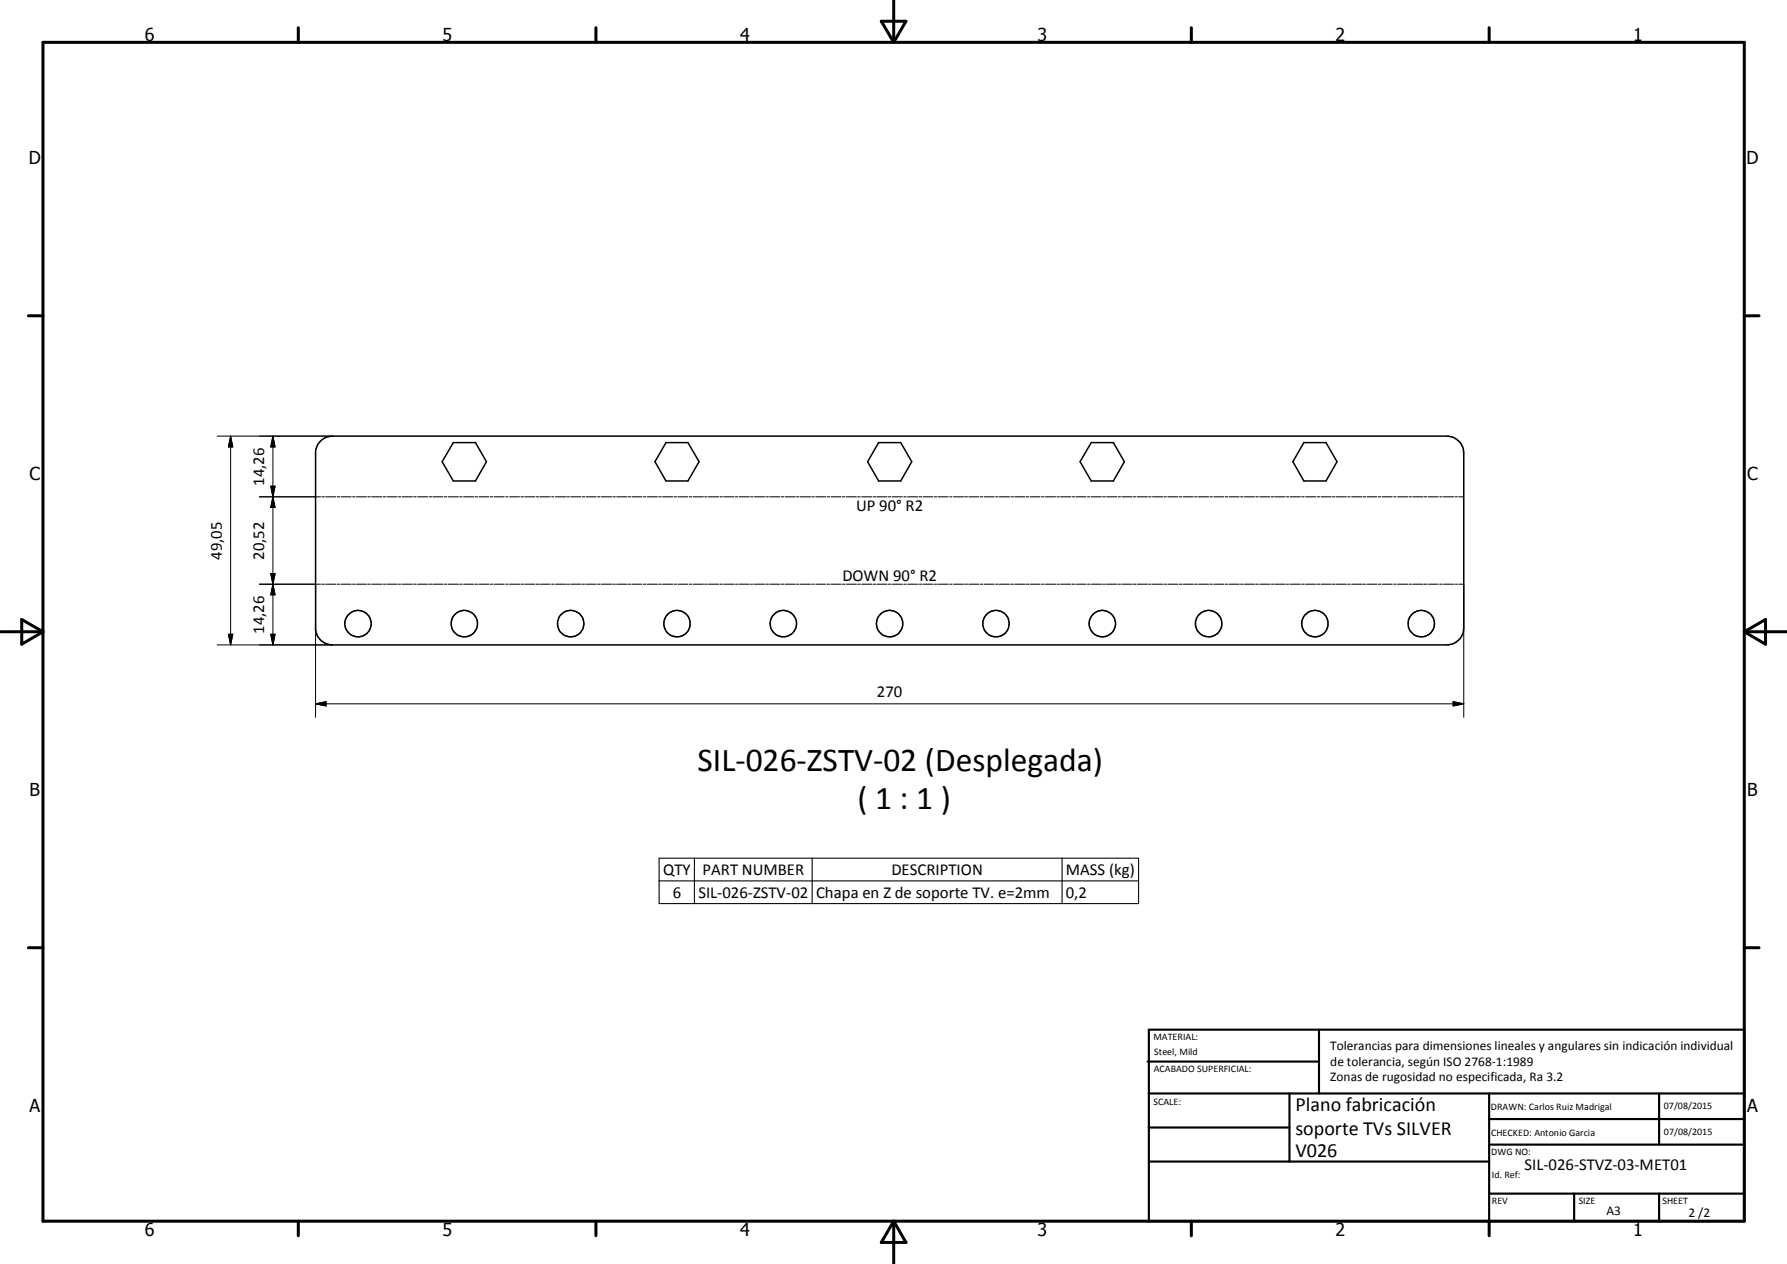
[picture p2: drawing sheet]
<svg xmlns="http://www.w3.org/2000/svg" width="420mm" height="297mm" viewBox="0 0 420 297" stroke-linecap="round" stroke-linejoin="round" font-family="sans-serif">
<g fill="none" stroke="#000" stroke-width=".35">
<path d="M75.2 103.8l1.5-1.1 1.5-.2h262a4 4 0 0 1 4 4v41.1a4 4 0 0 1-4 4h-262a4 4 0 0 1-4-3.6v-42l.4-1.4zM106.6 104h5.2l2.6 4.5-2.6 4.5h-5.2l-2.6-4.5zM156.6 104h5.1l2.7 4.5-2.7 4.5h-5.1l-2.6-4.5zM206.6 104h5.2l2.6 4.5-2.6 4.5h-5.2l-2.6-4.5zM256.6 104h5.2l2.6 4.5-2.6 4.5h-5.2l-2.7-4.5zM306.6 104h5.2l2.6 4.5-2.6 4.5h-5.2l-2.6-4.5z"/>
<circle cx="84.2" cy="146.6" r="3.1"/>
<circle cx="109.2" cy="146.6" r="3.1"/>
<circle cx="134.2" cy="146.5" r="3.1"/>
<circle cx="159.2" cy="146.5" r="3.1"/>
<circle cx="184.2" cy="146.6" r="3.1"/>
<circle cx="209.2" cy="146.5" r="3.1"/>
<circle cx="234.2" cy="146.5" r="3.1"/>
<circle cx="259.2" cy="146.6" r="3.1"/>
<circle cx="284.2" cy="146.6" r="3.1"/>
<circle cx="309.2" cy="146.5" r="3.1"/>
<circle cx="334.2" cy="146.6" r="3.1"/>
</g>
<g fill="none" stroke="#000" stroke-width=".24">
<path d="M51 102.5h27.2M54.2 102.5l.5 2.5h-1zM54.2 102.5v49.1M61 116.8h14.4M63.7 114.3h1l-.5 2.5zM63.7 114.3l1 5h-1l1-5zM64.2 116.8l.5 2.5h-1zM64.2 102.5l.5 2.5h-1zM64.2 102.5v49.1M75.7 116.8h.6M76.6 116.8h2.4M79.3 116.8h.6"/>
<path d="M80.2 116.8h2.4M82.9 116.8h.6M83.8 116.8h2.4M86.5 116.8h.6M87.4 116.8h2.4M90.1 116.8h.6M91 116.8h2.4M93.7 116.8h.6M94.6 116.8h2.4M97.3 116.8h.6M98.2 116.8h2.4M100.9 116.8h.6"/>
<path d="M101.8 116.8h2.4M104.5 116.8h.6M105.4 116.8h2.4M108.1 116.8h.6M109 116.8h2.4M111.7 116.8h.6M112.6 116.8h2.4M115.3 116.8h.6M116.2 116.8h2.4M118.9 116.8h.6M119.8 116.8h2.4M122.5 116.8h.6"/>
<path d="M123.4 116.8h2.4M126.1 116.8h.6M126.9 116.8h2.5M129.7 116.8h.5M130.6 116.8h2.4M133.3 116.8h.6M134.2 116.8h2.4M136.9 116.8h.6M137.8 116.8h2.4M140.5 116.8h.6M141.4 116.8h2.4M144.1 116.8h.6"/>
<path d="M145 116.8h2.4M147.6 116.8h.7M148.6 116.8h2.3M151.3 116.8h.6M152.2 116.8h2.4M154.9 116.8h.6M155.8 116.8h2.4M158.5 116.8h.6M159.4 116.8h2.3M162.1 116.8h.6M163 116.8h2.4M165.7 116.8h.6"/>
<path d="M166.6 116.8h2.4M169.3 116.8h.6M170.2 116.8h2.4M172.9 116.8h.6M173.8 116.8h2.4M176.5 116.8h.6M177.4 116.8h2.4M180.1 116.8h.6M181 116.8h2.4M183.7 116.8h.6M184.6 116.8h2.4M187.3 116.8h.6"/>
<path d="M188.2 116.8h2.4M190.9 116.8h.6M191.8 116.8h2.4M194.5 116.8h.6M195.4 116.8h2.4M198.1 116.8h.6M199 116.8h2.4M201.7 116.8h.6M202.6 116.8h2.4M205.3 116.8h.6M206.2 116.8h2.4M208.9 116.8h.6"/>
<path d="M209.8 116.8h2.4M212.5 116.8h.6M213.4 116.8h2.4M216.1 116.8h.6M217 116.8h2.4M219.7 116.8h.6M220.5 116.8h2.5M223.3 116.8h.5M224.2 116.8h2.4M226.9 116.8h.6M227.8 116.8h2.4M230.5 116.8h.6"/>
<path d="M231.4 116.8h2.4M234.1 116.8h.6M235 116.8h2.4M237.7 116.8h.6M238.6 116.8h2.4M241.2 116.8h.7M242.2 116.8h2.3M244.9 116.8h.6M245.8 116.8h2.4M248.5 116.8h.6M249.4 116.8h2.4M252.1 116.8h.6"/>
<path d="M253 116.8h2.3M255.7 116.8h.6M256.6 116.8h2.4M259.3 116.8h.6M260.2 116.8h2.4M262.9 116.8h.6M263.8 116.8h2.4M266.5 116.8h.6M267.4 116.8h2.4M270.1 116.8h.6M271 116.8h2.4M273.7 116.8h.6"/>
<path d="M274.6 116.8h2.4M277.3 116.8h.6M278.2 116.8h2.4M280.9 116.8h.6M281.8 116.8h2.4M284.5 116.8h.6M285.4 116.8h2.4M288.1 116.8h.6M289 116.8h2.4M291.7 116.8h.6M292.6 116.8h2.4M295.3 116.8h.6"/>
<path d="M296.2 116.8h2.4M298.9 116.8h.6M299.8 116.8h2.4M302.5 116.8h.6M303.3 116.8h2.5M306.1 116.8h.6M307 116.8h2.4M309.7 116.8h.6M310.6 116.8h2.4M313.3 116.8h.6M314.1 116.8h2.5M316.9 116.8h.5"/>
<path d="M317.8 116.8h2.4M320.5 116.8h.6M321.4 116.8h2.4M324.1 116.8h.6M325 116.8h2.4M327.7 116.8h.5M328.6 116.8h2.4M331.3 116.8h.6M332.2 116.8h2.4M334.8 116.8h.7M335.8 116.8h2.3M338.5 116.8h.6"/>
<path d="M339.4 116.8h2.4M342.1 116.8h.6M343 116.8h1.2M61 137.3h14.4M63.7 134.8h1l-.5 2.5zM63.7 134.8l1 5h-1l1-5zM64.2 137.3l.5 2.5h-1zM74.2 137.3v31.3M75.7 137.3h.6M76.6 137.3h2.4M79.3 137.3h.6M80.2 137.3h2.4"/>
<path d="M82.9 137.3h.6M83.8 137.3h2.4M86.5 137.3h.6M87.4 137.3h2.4M90.1 137.3h.6M91 137.3h2.4M93.7 137.3h.6M94.6 137.3h2.4M97.3 137.3h.6M98.2 137.3h2.4M100.9 137.3h.6M101.8 137.3h2.4"/>
<path d="M104.5 137.3h.6M105.4 137.3h2.4M108.1 137.3h.6M109 137.3h2.4M111.7 137.3h.6M112.6 137.3h2.4M115.3 137.3h.6M116.2 137.3h2.4M118.9 137.3h.6M119.8 137.3h2.4M122.5 137.3h.6M123.4 137.3h2.4"/>
<path d="M126.1 137.3h.6M126.9 137.3h2.5M129.7 137.3h.5M130.6 137.3h2.4M133.3 137.3h.6M134.2 137.3h2.4M136.9 137.3h.6M137.8 137.3h2.4M140.5 137.3h.6M141.4 137.3h2.4M144.1 137.3h.6M145 137.3h2.4"/>
<path d="M147.6 137.3h.7M148.6 137.3h2.3M151.3 137.3h.6M152.2 137.3h2.4M154.9 137.3h.6M155.8 137.3h2.4M158.5 137.3h.6M159.4 137.3h2.3M162.1 137.3h.6M163 137.3h2.4M165.7 137.3h.6M166.6 137.3h2.4"/>
<path d="M169.3 137.3h.6M170.2 137.3h2.4M172.9 137.3h.6M173.8 137.3h2.4M176.5 137.3h.6M177.4 137.3h2.4M180.1 137.3h.6M181 137.3h2.4M183.7 137.3h.6M184.6 137.3h2.4M187.3 137.3h.6M188.2 137.3h2.4"/>
<path d="M190.9 137.3h.6M191.8 137.3h2.4M194.5 137.3h.6M195.4 137.3h2.4M198.1 137.3h.6M199 137.3h2.4M201.7 137.3h.6M202.6 137.3h2.4M205.3 137.3h.6M206.2 137.3h2.4M208.9 137.3h.6M209.8 137.3h2.4"/>
<path d="M212.5 137.3h.6M213.4 137.3h2.4M216.1 137.3h.6M217 137.3h2.4M219.7 137.3h.6M220.5 137.3h2.5M223.3 137.3h.5M224.2 137.3h2.4M226.9 137.3h.6M227.8 137.3h2.4M230.5 137.3h.6M231.4 137.3h2.4"/>
<path d="M234.1 137.3h.6M235 137.3h2.4M237.7 137.3h.6M238.6 137.3h2.4M241.2 137.3h.7M242.2 137.3h2.3M244.9 137.3h.6M245.8 137.3h2.4M248.5 137.3h.6M249.4 137.3h2.4M252.1 137.3h.6M253 137.3h2.3"/>
<path d="M255.7 137.3h.6M256.6 137.3h2.4M259.3 137.3h.6M260.2 137.3h2.4M262.9 137.3h.6M263.8 137.3h2.4M266.5 137.3h.6M267.4 137.3h2.4M270.1 137.3h.6M271 137.3h2.4M273.7 137.3h.6M274.6 137.3h2.4"/>
<path d="M277.3 137.3h.6M278.2 137.3h2.4M280.9 137.3h.6M281.8 137.3h2.4M284.5 137.3h.6M285.4 137.3h2.4M288.1 137.3h.6M289 137.3h2.4M291.7 137.3h.6M292.6 137.3h2.4M295.3 137.3h.6M296.2 137.3h2.4"/>
<path d="M298.9 137.3h.6M299.8 137.3h2.4M302.5 137.3h.6M303.3 137.3h2.5M306.1 137.3h.6M307 137.3h2.4M309.7 137.3h.6M310.6 137.3h2.4M313.3 137.3h.6M314.1 137.3h2.5M316.9 137.3h.5M317.8 137.3h2.4"/>
<path d="M320.5 137.3h.6M321.4 137.3h2.4M324.1 137.3h.6M325 137.3h2.4M327.7 137.3h.5M328.6 137.3h2.4M331.3 137.3h.6M332.2 137.3h2.4M334.8 137.3h.7M335.8 137.3h2.3M338.5 137.3h.6M339.4 137.3h2.4"/>
<path d="M342.1 137.3h.6M343 137.3h1.2v31.3M51 151.6h27.2M53.7 149.1h1l-.5 2.5zM63.7 149.1h1l-.5 2.5zM74.2 165.4l2.5-.5v1zM74.2 165.4h270M341.7 164.9l2.5 .5-2.5 .5z"/>
</g>
<g fill="none" stroke="#000" stroke-width=".71">
<path d="M10.1 9.9h400v277.1h-400zM70.1 6.5v3.4M140.1 6.5v3.4M207.2 5h5.8l-2.9 4.9zM210.1 0v9.9M280.1 6.5v3.4M350.1 6.5v3.4M6.7 74.2h3.4M410.1 74.2h3.5M.1 148.5h10M5.1 145.6l5 2.9-5 2.9zM410.1 148.5h10"/>
<path d="M410.1 148.5l5-2.9v5.8zM6.7 222.7h3.4M410.1 222.7h3.5M70.1 287v3.4M140.1 287v3.4M210.1 287v10M210.1 287l2.9 5h-5.8zM280.1 287v3.4M350.1 287v3.4"/>
</g>
<g fill="none" stroke="#000" stroke-width=".51">
<path d="M269.8 249.5h40.3M270.1 242h140v45h-140zM270.1 257h140M303.2 257v16M310.1 242v15M350.1 257v30M390.1 257v12M270.1 265h33.1M270.1 273h80M350.1 269h60M350.1 263h60M350.1 280.5h60"/>
<path d="M370.1 280.5v6.5M390.1 280.5v6.5"/>
</g>
<path d="M155 201.7h112.7v10.6h-112.7zM155 207h112.7M163.3 201.7v10.6M191 201.7v10.6M249.7 201.7v10.6" fill="none" stroke="#000" stroke-width=".25"/>
<path d="M54.2 102.5l.5 2.5h-1zM63.7 114.3h1l-.5 2.5zM64.2 116.8l.5 2.5h-1zM64.2 102.5l.5 2.5h-1zM63.7 134.8h1l-.5 2.5zM64.2 137.3l.5 2.5h-1zM53.7 149.1h1l-.5 2.5zM63.7 149.1h1l-.5 2.5zM74.2 165.4l2.5-.5v1zM341.7 164.9l2.5 .5-2.5 .5z" fill="#000"/>
<g font-size="7.9">
<text x="164" y="181.1">SIL-026-ZSTV-02 (Desplegada)</text>
<text x="201.6" y="190.1">( 1 : 1 )</text>
</g>
<g font-size="4.7">
<text x="304.6" y="261.2">Plano fabricación</text>
<text x="304.6" y="266.6">soporte TVs SILVER</text>
<text x="304.6" y="272">V026</text>
</g>
<g font-size="4.2">
<text x="34" y="9.6">6</text>
<text x="104" y="9.6">5</text>
<text x="174" y="9.6">4</text>
<text x="244" y="9.6">3</text>
<text x="314" y="9.6">2</text>
<text x="384" y="9.6">1</text>
<text x="6.8" y="38.7">D</text>
<text x="410.6" y="38.7">D</text>
<text x="7" y="112.9">C</text>
<text x="410.8" y="112.9">C</text>
<text x="7" y="187.1">B</text>
<text x="410.8" y="187.1">B</text>
<text x="7" y="261.4">A</text>
<text x="410.8" y="261.4">A</text>
<text x="34" y="290.4">6</text>
<text x="104" y="290.4">5</text>
<text x="174" y="290.4">4</text>
<text x="244" y="290.4">3</text>
<text x="314" y="290.4">2</text>
<text x="384" y="290.4">1</text>
</g>
<g font-size="3.9">
<text x="62.1" y="114.1" transform="rotate(-90 62.1 114.1)">14,26</text>
<text x="201.3" y="120.2">UP 90° R2</text>
<text x="52.2" y="131.6" transform="rotate(-90 52.2 131.6)">49,05</text>
<text x="62.1" y="131.6" transform="rotate(-90 62.1 131.6)">20,52</text>
<text x="198.1" y="136.5">DOWN 90° R2</text>
<text x="62.1" y="148.9" transform="rotate(-90 62.1 148.9)">14,26</text>
<text x="206.2" y="163.8">270</text>
<text x="155.9" y="205.6">QTY</text>
<text x="165.2" y="205.6">PART NUMBER</text>
<text x="209.6" y="205.6">DESCRIPTION</text>
<text x="250.6" y="205.7">MASS (kg)</text>
<text x="158.2" y="210.9">6</text>
<text x="164.2" y="210.9">SIL-026-ZSTV-02</text>
<text x="191.9" y="211">Chapa en Z de soporte TV. e=2mm</text>
<text x="250.6" y="210.9">0,2</text>
<text x="358.5" y="275">SIL-026-STVZ-03-MET01</text>
</g>
<g font-size="3.1">
<text x="312.7" y="246.8">Tolerancias para dimensiones lineales y angulares sin indicación individual</text>
<text x="312.7" y="250.4">de tolerancia, según ISO 2768-1:1989</text>
<text x="312.7" y="254">Zonas de rugosidad no especificada, Ra 3.2</text>
<text x="377.7" y="285.6">A3</text>
<text x="397" y="285.9">2 /2</text>
</g>
<g font-size="2.4">
<text x="271.2" y="244.4">MATERIAL:</text>
<text x="271.3" y="252">ACABADO SUPERFICIAL:</text>
<text x="271.4" y="247.9">Steel, Mild</text>
<text x="271.2" y="259.7">SCALE:</text>
<text x="350.6" y="260.8">DRAWN: Carlos Ruiz Madrigal</text>
<text x="391.2" y="260.6">07/08/2015</text>
<text x="350.6" y="267">CHECKED: Antonio Garcia</text>
<text x="391.2" y="266.7">07/08/2015</text>
<text x="350.6" y="271.4">DWG NO:</text>
<text x="350.8" y="276.9">Id. Ref:</text>
<text x="350.8" y="282.8">REV</text>
<text x="371.2" y="282.9">SIZE</text>
<text x="390.9" y="282.9">SHEET</text>
</g>
</svg>
